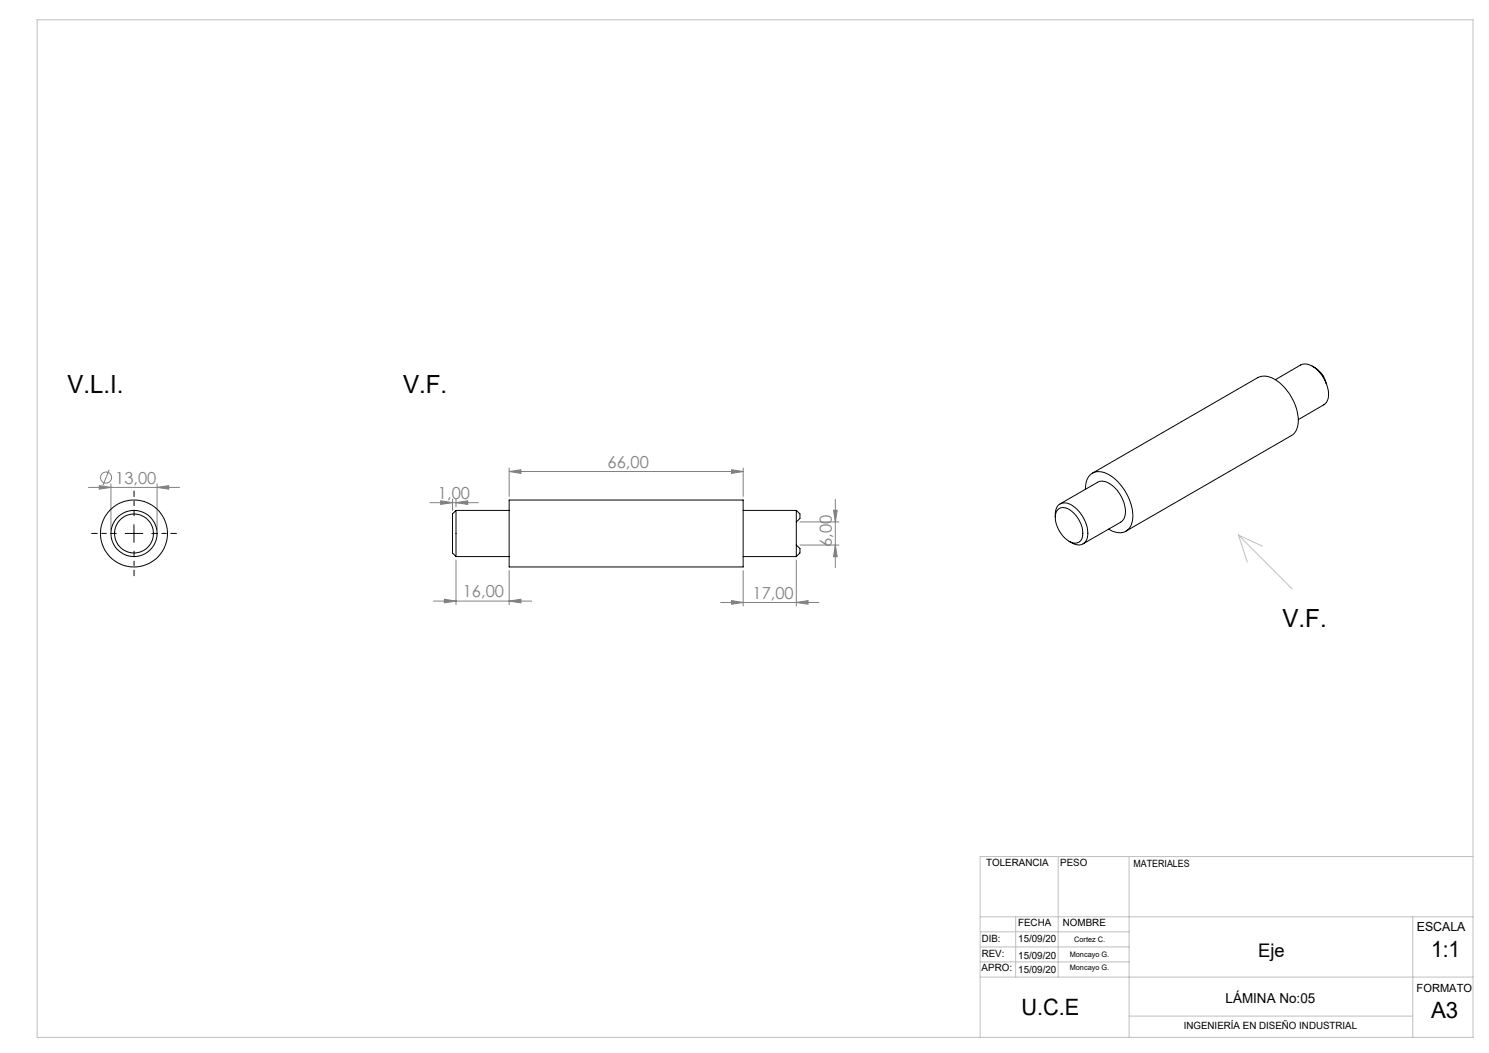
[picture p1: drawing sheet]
<svg xmlns="http://www.w3.org/2000/svg" width="420mm" height="297mm" viewBox="0 0 420 297" stroke-linecap="round" stroke-linejoin="round" font-family="sans-serif">
<g fill="none" stroke="#808080" stroke-width=".28">
<path d="M24.9 137.5h25.8M28 137l3.3 .5-3.3 .5zM30.8 132.5l-1.8 4.4M31.3 136.5v13M44.3 137.5l3.3-.5v1zM44.3 136.5v13M143.6 133l3.3-.5v1zM143.6 132v8M143.6 133h66M206.3 132.5l3.3 .5-3.3 .5zM209.6 132v8M121.3 141.8h13.7"/>
<path d="M124.3 141.2l3.3 .6-3.3 .5zM127.6 140.8v3.2M128.6 141.8l3.3-.6v1.1zM128.6 140.8v2.2M128.6 158v12.5M224.6 158v12.9M225.6 147.2h11M225.6 153.7h11M235.1 143.9h1l-.5 3.3zM235.6 140.9v19.2M235.6 153.7l.5 3.3h-1zM122.3 169.5h27.7"/>
<path d="M125.3 169l3.3 .5-3.3 .5zM143.6 169.5l3.3-.5v1zM143.6 160.9v9.6M203.3 169.9h27.7M206.3 169.4l3.3 .5-3.3 .5zM209.6 160.9v10M224.6 169.9l3.3-.5v1z"/>
<circle cx="29.9" cy="134.7" r="1.56"/>
</g>
<path d="M32.8 150.5h-6.9M37.8 145.5v-7M37.8 155.5v6.9M42.8 150.5h7" fill="none" stroke="#000" stroke-width=".28" stroke-dasharray="15.2 1.3 1.3 1.3" stroke-dashoffset="13.7"/>
<path d="M35.3 150.5h5M37.8 148v5" fill="none" stroke="#000" stroke-width=".28"/>
<g fill="none" stroke="#c0c0c0" stroke-width=".28">
<path d="M10.5 5.6h405v287h-405zM349.3 150.9l15.2 15.2M349.3 150.9l2.5 7.6M349.3 150.9l6.8 3.2M276.5 258.6h139M286.5 258.6v17M298.5 241.6v34M318.5 241.6v51M398.5 258.6v34M415.5 241.6h-139v51M276.5 267.1h42M276.5 271.3h42"/>
<path d="M276.5 262.8h42M276.5 275.6h139M318.5 286.6h80"/>
</g>
<g fill="#808080">
<path d="M206.3 132.5l3.3 .5-3.3 .5zM143.6 133l3.3-.5v1zM128.6 141.8l3.3-.6v1.1zM124.3 141.2l3.3 .6-3.3 .5z"/>
<path d="M125.3 169l3.3 .5-3.3 .5zM143.6 169.5l3.3-.5v1zM206.3 169.4l3.3 .5-3.3 .5zM224.6 169.9l3.3-.5v1zM28 137l3.3 .5-3.3 .5zM44.3 137.5l3.3-.5v1z"/>
<path d="M235.1 143.9h1l-.5 3.3zM235.6 153.7l.5 3.3h-1z"/>
</g>
<g fill="none" stroke="#000" stroke-width=".28">
<path d="M359.7 107.1l7.2-4.2a4.5 4.5 0 0 1 5.1 1.9l1.2 1.6 .9 1.8M370.1 103.3a7.5 7.5 0 0 1 4 4.9M374.1 108.2a5 5 0 0 1-.5 5.9l-7.4 4.3M306.2 138a4.3 4.3 0 0 1 3.2-5 9.4 9.4 0 0 1 7.6 5 12.3 12.3 0 0 1 2.2 9.6 3.6 3.6 0 0 1-5.3 2.3l-1.2-.6M308.2 133.5l46.6-27a5.8 5.8 0 0 1 6.3 1.6 14.1 14.1 0 0 1 4.9 12l-.5 1.6-1 1-46.9 27.1M128.6 144v13M128.6 144l-1 1v11l1 1M128.6 157h15M128.6 144h15M143.6 141h66v18.9h-66zM209.6 157h15M209.6 144h15"/>
<path d="M224.6 144v3.2M224.6 147.2v6.5M224.6 153.7v3.3M224.6 144l1 1v1.2l-1 1M224.6 153.7l1 1v1.3l-1 1M297.7 145.9a3.4 3.4 0 0 1 1.8-4 5.7 5.7 0 0 1 5.4 3.1 7.5 7.5 0 0 1 1.3 7.7 2.79 2.79 0 0 1-3.9 .4l-.7-.4M298.4 143.7a2.94 2.94 0 0 1 3.9 .5 7.5 7.5 0 0 1 2.7 8 2.55 2.55 0 0 1-4 .1 7.8 7.8 0 0 1-3-7.9zM299 142.1l10.6-6.1a4.4 4.4 0 0 1 5.1 1.9 8.6 8.6 0 0 1 2.4 8.3l-1 1.1-10.6 6.1"/>
<circle cx="37.8" cy="150.5" r="5.5"/>
<circle cx="37.8" cy="150.5" r="9.4"/>
<circle cx="37.8" cy="150.5" r="6.5"/>
</g>
<g font-size="7.1">
<text x="19.1" y="110.7">V.L.I.</text>
<text x="113.7" y="110.7">V.F.</text>
<text x="361.7" y="176.8">V.F.</text>
</g>
<g font-size="6.3">
<text x="403.7" y="270">1:1</text>
<text x="288.1" y="286.2">U.C.E</text>
<text x="403.7" y="287.2">A3</text>
</g>
<text font-size="5.3" x="354.9" y="269.8">Eje</text>
<g font-size="4.7" fill="#808080">
<text x="171.4" y="132">66,00</text>
<text x="32.5" y="136.4">13,00</text>
<text x="123.5" y="140.7">1,00</text>
<text x="234.6" y="154.3" transform="rotate(-90 234.6 154.3)">6,00</text>
<text x="130.5" y="168.5">16,00</text>
<text x="212.3" y="168.9">17,00</text>
</g>
<text font-size="3.9" x="345.7" y="283">LÁMINA No:05</text>
<text font-size="3.5" x="399.6" y="262.6">ESCALA</text>
<text font-size="3.2" x="399.6" y="279.7">FORMATO</text>
<g font-size="2.8">
<text x="278.1" y="244.3">TOLERANCIA</text>
<text x="299.1" y="244.3">PESO</text>
<text x="319.7" y="244.6">MATERIALES</text>
<text x="287.2" y="261.3">FECHA</text>
<text x="299.8" y="261.3">NOMBRE</text>
<text x="276.9" y="265.8">DIB:</text>
<text x="287.2" y="265.8">15/09/20</text>
<text x="276.9" y="273.8">APRO:</text>
<text x="276.9" y="270.1">REV:</text>
<text x="287.2" y="270.5">15/09/20</text>
<text x="287.2" y="274.4">15/09/20</text>
<text x="333.9" y="290.3">INGENIERÍA EN DISEÑO INDUSTRIAL</text>
</g>
<g font-size="2.1">
<text x="301.7" y="269.9">Moncayo G.</text>
<text x="303" y="265.8">Cortez C.</text>
<text x="301.7" y="273.7">Moncayo G.</text>
</g>
</svg>
